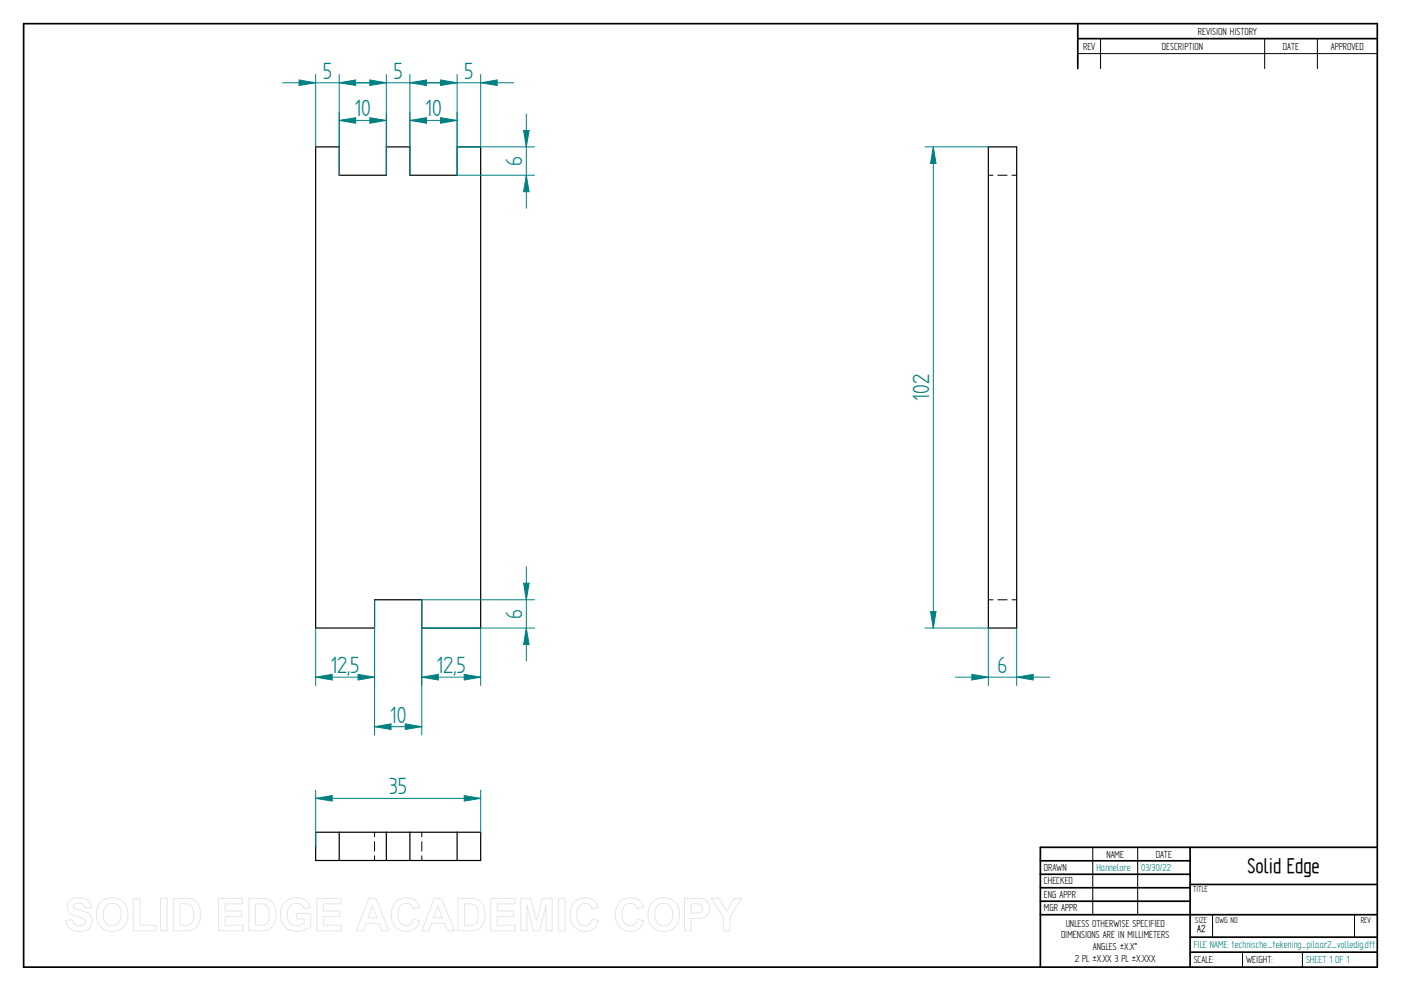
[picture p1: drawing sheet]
<svg xmlns="http://www.w3.org/2000/svg" width="594mm" height="420mm" viewBox="0 0 594 420" stroke-linecap="round" stroke-linejoin="round" font-family="sans-serif">
<g fill="none" stroke="#000" stroke-width=".72">
<path d="M10 10h574v400h-574zM457 10v19.1M457 16.4h127M504.6 359.2v50.8M584 359.2h-142.9v50.8M441.1 365h63.5M441.1 370.7h63.5M441.1 376.4h63.5M504.6 375h79.4M441.1 382.1h63.5M441.1 387.8h142.9M504.6 397.3h79.4"/>
<path d="M504.6 403.7h79.4"/>
</g>
<g fill="none" stroke="#000" stroke-width=".42">
<path d="M466.7 16.4v12.7M536.3 16.4v12.7M558.6 16.4v12.7M457 22.7h127M419.1 74.3h2M423.1 74.3h4M429.1 74.3h2M419.1 254.3h2M423.1 254.3h4M429.1 254.3h2M158.8 352.8v2M158.8 356.8v4"/>
<path d="M178.9 352.8v2M178.9 356.8v4M463.4 359.2v28.6M482.4 359.2v28.6M158.8 362.8v2M178.9 362.8v2M514.2 387.9v9.4M574.4 387.9v9.4M526.9 403.7v6.3M552.3 403.7v6.3"/>
</g>
<path d="M133.9 62.3h9.9v12h20v-12h10v12h20v-12h10v204h-24.9v-12h-20.1v12h-24.9zM419.1 62.3h12v204h-12zM133.9 352.8h69.9v12h-69.9zM143.8 352.8v12M163.8 352.8v12M173.8 352.8v12M193.8 352.8v12" fill="none" stroke="#000" stroke-width=".51"/>
<path d="M392.3 62.3h26.8M395.8 62.3l1.1 7h-2.3zM392.3 266.3h26.8" fill="none" stroke="#008080" stroke-width=".42"/>
<path d="M395.8 62.3l1.1 7h-2.3z" fill="#008080"/>
<path d="M394.6 259.3h2.3l-1.1 7z" fill="none" stroke="#008080" stroke-width=".42"/>
<path d="M394.6 259.3h2.3l-1.1 7z" fill="#008080"/>
<path d="M395.8 62.3v204M419.1 266.3v24.3M431.1 266.3v24.3M412.1 285.9l7 1.2-7 1.2z" fill="none" stroke="#008080" stroke-width=".42"/>
<path d="M412.1 285.9l7 1.2-7 1.2z" fill="#008080"/>
<path d="M431.1 287.1l7-1.2v2.4z" fill="none" stroke="#008080" stroke-width=".42"/>
<path d="M431.1 287.1l7-1.2v2.4z" fill="#008080"/>
<path d="M178.9 266.3v24.3M203.8 266.3v24.3M178.9 287.1l6.9-1.2v2.4zM405.1 287.1h40" fill="none" stroke="#008080" stroke-width=".42"/>
<path d="M178.9 287.1l6.9-1.2v2.4z" fill="#008080"/>
<path d="M196.8 285.9l7 1.2-7 1.2z" fill="none" stroke="#008080" stroke-width=".42"/>
<path d="M196.8 285.9l7 1.2-7 1.2z" fill="#008080"/>
<path d="M133.9 266.3v24.3M158.8 266.3v24.3M133.9 287.1l6.9-1.2v2.4zM178.9 287.1h24.9" fill="none" stroke="#008080" stroke-width=".42"/>
<path d="M133.9 287.1l6.9-1.2v2.4z" fill="#008080"/>
<path d="M151.8 285.9l7 1.2-7 1.2z" fill="none" stroke="#008080" stroke-width=".42"/>
<path d="M151.8 285.9l7 1.2-7 1.2z" fill="#008080"/>
<path d="M158.8 254.3v57.3M178.9 254.3v57.3M133.9 287.1h24.9M171.8 306.9l7.1 1.2-7.1 1.2z" fill="none" stroke="#008080" stroke-width=".42"/>
<path d="M171.8 306.9l7.1 1.2-7.1 1.2z" fill="#008080"/>
<path d="M158.8 308.1l7-1.2v2.4z" fill="none" stroke="#008080" stroke-width=".42"/>
<path d="M158.8 308.1l7-1.2v2.4z" fill="#008080"/>
<path d="M178.9 254.3h47.8M178.9 266.3h47.8M223.2 266.3l1.2 7h-2.4zM158.8 308.1h20.1" fill="none" stroke="#008080" stroke-width=".42"/>
<path d="M223.2 266.3l1.2 7h-2.4z" fill="#008080"/>
<path d="M222 247.3h2.4l-1.2 7z" fill="none" stroke="#008080" stroke-width=".42"/>
<path d="M222 247.3h2.4l-1.2 7z" fill="#008080"/>
<path d="M193.8 74.3h32.9M193.8 62.3h32.9M223.2 74.3l1.2 7h-2.4zM223.2 240.3v40" fill="none" stroke="#008080" stroke-width=".42"/>
<path d="M223.2 74.3l1.2 7h-2.4z" fill="#008080"/>
<path d="M222 55.3h2.4l-1.2 7z" fill="none" stroke="#008080" stroke-width=".42"/>
<path d="M222 55.3h2.4l-1.2 7z" fill="#008080"/>
<path d="M193.8 31.6v30.7M203.8 31.6v30.7M203.8 35.1l7-1.2v2.3zM223.2 48.3v40" fill="none" stroke="#008080" stroke-width=".42"/>
<path d="M203.8 35.1l7-1.2v2.3z" fill="#008080"/>
<path d="M186.8 33.9l7 1.2-7 1.1z" fill="none" stroke="#008080" stroke-width=".42"/>
<path d="M186.8 33.9l7 1.2-7 1.1z" fill="#008080"/>
<path d="M163.8 31.6v30.7M173.8 35.1l7-1.2v2.3zM173.8 31.6v30.7M179.8 35.1h38" fill="none" stroke="#008080" stroke-width=".42"/>
<path d="M173.8 35.1l7-1.2v2.3z" fill="#008080"/>
<path d="M156.8 33.9l7 1.2-7 1.1z" fill="none" stroke="#008080" stroke-width=".42"/>
<path d="M156.8 33.9l7 1.2-7 1.1z" fill="#008080"/>
<path d="M133.9 31.6v30.7M143.8 35.1l7-1.2v2.3zM143.8 31.6v30.7M149.9 35.1h37.9" fill="none" stroke="#008080" stroke-width=".42"/>
<path d="M143.8 35.1l7-1.2v2.3z" fill="#008080"/>
<path d="M126.8 33.9l7.1 1.2-7.1 1.1z" fill="none" stroke="#008080" stroke-width=".42"/>
<path d="M126.8 33.9l7.1 1.2-7.1 1.1z" fill="#008080"/>
<path d="M119.8 35.1h38M143.8 51.1l7-1.2v2.3zM143.8 47.6v26.7M163.8 47.6v26.7" fill="none" stroke="#008080" stroke-width=".42"/>
<path d="M143.8 51.1l7-1.2v2.3z" fill="#008080"/>
<path d="M156.8 49.9l7 1.2-7 1.1z" fill="none" stroke="#008080" stroke-width=".42"/>
<path d="M156.8 49.9l7 1.2-7 1.1z" fill="#008080"/>
<path d="M143.8 51.1h20M173.8 51.1l7-1.2v2.3zM173.8 47.6v26.7M193.8 47.6v26.7" fill="none" stroke="#008080" stroke-width=".42"/>
<path d="M173.8 51.1l7-1.2v2.3z" fill="#008080"/>
<path d="M186.8 49.9l7 1.2-7 1.1z" fill="none" stroke="#008080" stroke-width=".42"/>
<path d="M186.8 49.9l7 1.2-7 1.1z" fill="#008080"/>
<path d="M173.8 51.1h20M133.9 335v23.9M133.9 338.5l6.9-1.2v2.3zM203.8 335v17.8" fill="none" stroke="#008080" stroke-width=".42"/>
<path d="M133.9 338.5l6.9-1.2v2.3z" fill="#008080"/>
<path d="M196.8 337.3l7 1.2-7 1.1z" fill="none" stroke="#008080" stroke-width=".42"/>
<path d="M196.8 337.3l7 1.2-7 1.1z" fill="#008080"/>
<path d="M133.9 338.5h69.9" fill="none" stroke="#008080" stroke-width=".42"/>
<g fill="none" stroke="#e6e6e6" stroke-width=".42">
<path d="M29.6 381.8a6.5 6.5 0 0 1 8.5 .8l.6 2.2-2.8 .1a2.7 2.7 0 0 0-2.1-2 2.7 2.7 0 0 0-2.7 1.1 1.87 1.87 0 0 0 2.2 1.8l1.4 .4a4.4 4.4 0 0 1 4 6.2 6.4 6.4 0 0 1-9.1 1.3l-1.2-1.8-.5-1.7 2.7-.3a2.94 2.94 0 0 0 2.6 2.6 2.94 2.94 0 0 0 3.1-1.9 2.67 2.67 0 0 0-2.9-1.8 4.9 4.9 0 0 1-5-4.3l.4-1.6zM43.1 382.1a6.9 6.9 0 0 1 8.2-.5 6.9 6.9 0 0 1 2.8 7.7 6.7 6.7 0 0 1-8 5.5 6.7 6.7 0 0 1-5.1-8.3 6.4 6.4 0 0 1 2.1-4.4zM44.8 384.2a3.9 3.9 0 0 1 4.6-.8 3.9 3.9 0 0 1 2 4.3 3.8 3.8 0 0 1-1.9 4.3 3.8 3.8 0 0 1-4.6-.7 6.6 6.6 0 0 1-.1-7.1zM56.5 381h2.8v11.3h6.9v2.3h-9.7zM68.1 380.9h2.8v13.7h-2.8zM73.5 380.9h5a5.9 5.9 0 0 1 6.5 7 5.9 5.9 0 0 1-6.3 6.7h-5.2zM76.3 383.2h1.8a3.4 3.4 0 0 1 4 3.9v1.2a3.2 3.2 0 0 1-3.8 4h-2zM92.7 380.9h10.2v2.3h-7.4v3h6.9v2.4h-6.9v3.7h7.7v2.3h-10.5zM105.5 380.9h5.1a5.9 5.9 0 0 1 6.4 7 5.9 5.9 0 0 1-6.3 6.7h-5.2zM108.3 383.2h1.9a3.4 3.4 0 0 1 4 3.9v1.2a3.2 3.2 0 0 1-3.8 4h-2.1zM120.9 382.4a7.3 7.3 0 0 1 9.7 .1l1 2.2-2.7 .5a3.7 3.7 0 0 0-4.6-2 3.7 3.7 0 0 0-2.5 4.4 4.2 4.2 0 0 0 2.2 4.5 4.2 4.2 0 0 0 5-.8v-1.7h-3.2v-2.3h6v5.4a8.1 8.1 0 0 1-11.8-.8 8.3 8.3 0 0 1 .9-9.5zM134.4 380.9h10.2v2.3h-7.4v3h6.9v2.4h-6.9v3.7h7.6v2.3h-10.4z"/>
<path d="M156.4 380.9h3l5.5 13.7h-3l-1.2-3.1h-5.5l-1.1 3.1h-3zM157.9 384.1l1.9 5.1h-3.7zM167.7 382.5a6 6 0 0 1 10.2 2.1l-2.8 .7a3.2 3.2 0 0 0-3.9-2.2 3.2 3.2 0 0 0-2.4 3.8 4.6 4.6 0 0 0 2.5 5.5 3.2 3.2 0 0 0 4-2.8l2.6 .8a6.1 6.1 0 0 1-7.2 4.3 6.1 6.1 0 0 1-4.8-6.8 7.7 7.7 0 0 1 1.8-5.4zM184.1 380.9h3.1l5.5 13.7h-3l-1.2-3.1h-5.5l-1.1 3.1h-3zM185.7 384.1l1.9 5.1h-3.8zM194.2 380.9h5a5.9 5.9 0 0 1 6.5 7 5.9 5.9 0 0 1-6.3 6.7h-5.2zM197 383.2h1.8a3.4 3.4 0 0 1 4 3.9v1.2a3.2 3.2 0 0 1-3.8 4h-2zM208.1 380.9h10.2v2.3h-7.4v3h6.9v2.4h-6.9v3.7h7.6v2.3h-10.4zM220.8 380.9h4.2l2.5 9.3 2.4-9.3h4.2v13.7h-2.5l-.1-10.8-2.7 10.8h-2.7l-2.7-10.8v10.8h-2.6zM236.8 380.9h2.8v13.7h-2.8zM243.5 382.5a6 6 0 0 1 10.2 2.1l-2.8 .7a3.2 3.2 0 0 0-3.8-2.2 3.2 3.2 0 0 0-2.4 3.8 4.6 4.6 0 0 0 2.4 5.5 3.2 3.2 0 0 0 4-2.8l2.6 .8a6.1 6.1 0 0 1-7.2 4.3 6.1 6.1 0 0 1-4.7-6.8 7.7 7.7 0 0 1 1.7-5.4zM262.7 382.5a6 6 0 0 1 10.2 2.1l-2.7 .7a3.2 3.2 0 0 0-3.9-2.2 3.2 3.2 0 0 0-2.4 3.8 4.6 4.6 0 0 0 2.4 5.5 3.2 3.2 0 0 0 4-2.8l2.7 .8a6.1 6.1 0 0 1-7.2 4.3 6.1 6.1 0 0 1-4.8-6.8 7.7 7.7 0 0 1 1.7-5.4z"/>
<path d="M277 382.1a6.9 6.9 0 0 1 8.2-.5 6.9 6.9 0 0 1 2.8 7.7 6.7 6.7 0 0 1-8.1 5.5 6.7 6.7 0 0 1-5.1-8.3 6.4 6.4 0 0 1 2.2-4.4zM278.7 384.2a3.9 3.9 0 0 1 4.6-.8 3.9 3.9 0 0 1 1.9 4.3 3.8 3.8 0 0 1-1.8 4.3 3.8 3.8 0 0 1-4.7-.7 6.6 6.6 0 0 1 0-7.1zM290.3 380.9h5.2a4.4 4.4 0 0 1 5.4 4.3 4.4 4.4 0 0 1-5.4 4.2h-2.4v5.2h-2.8zM293.1 383.2h1.8a2.1 2.1 0 0 1 2.6 .6 2.1 2.1 0 0 1 0 2.6 3.4 3.4 0 0 1-2.9 .7h-1.5zM301.6 380.9h3.3l3.2 5.4 3.2-5.4h3.2l-5 7.9v5.8h-2.8v-5.8z"/>
</g>
<g font-size="11.3" fill="#008080">
<text x="136.9" y="33.3">5</text>
<text x="166.8" y="33.3">5</text>
<text x="196.8" y="33.3">5</text>
<text x="150.3" y="49.3">10</text>
<text x="180.3" y="49.3">10</text>
<text x="221.4" y="70.4" transform="rotate(-90 221.4 70.4)">6</text>
<text x="394" y="169.9" transform="rotate(-90 394 169.9)">102</text>
<text x="221.4" y="262.4" transform="rotate(-90 221.4 262.4)">6</text>
<text x="140.1" y="285.4">12,5</text>
<text x="185.1" y="285.4">12,5</text>
<text x="422.9" y="285.4">6</text>
<text x="165.3" y="306.4">10</text>
<text x="165" y="336.7">35</text>
</g>
<text font-size="10.1" x="529" y="370.2">Solid Edge</text>
<g font-size="4.9">
<text x="507.9" y="14.7">REVISION HISTORY</text>
<text x="459.3" y="21">REV</text>
<text x="492.7" y="21">DESCRIPTION</text>
<text x="544" y="21">DATE</text>
<text x="564.3" y="21">APPROVED</text>
<text x="469.1" y="363.6">NAME</text>
<text x="490.1" y="363.6">DATE</text>
<text x="442.7" y="369.3">DRAWN</text>
<text x="442.7" y="375">CHECKED</text>
<text x="442.7" y="380.7">ENG APPR</text>
<text x="442.7" y="386.4">MGR APPR</text>
<text x="451.9" y="392.9">UNLESS OTHERWISE SPECIFIED</text>
<text x="449.9" y="397.9">DIMENSIONS ARE IN MILLIMETERS</text>
<text x="455.7" y="407.8">2 PL ±X.XX 3 PL ±X.XXX</text>
<text x="463.5" y="402.9">ANGLES ±X.X°</text>
<text x="506.2" y="408.3">SCALE:</text>
<text x="528.4" y="408.3">WEIGHT:</text>
</g>
<g font-size="4.9" fill="#008080">
<text x="464.9" y="369.3">Hannelore</text>
<text x="483.9" y="369.3">03/30/22</text>
<text x="506.2" y="402">FILE NAME: technische_tekening_pilaar2_volledig.dft</text>
<text x="553.8" y="408.4">SHEET 1 OF 1</text>
</g>
<text font-size="4.8" x="507.7" y="395.3">A2</text>
<g font-size="4.1">
<text x="505.9" y="378.3">TITLE</text>
<text x="506.9" y="391.1">SIZE</text>
<text x="515.4" y="391.1">DWG NO</text>
<text x="577" y="391.1">REV</text>
</g>
</svg>
